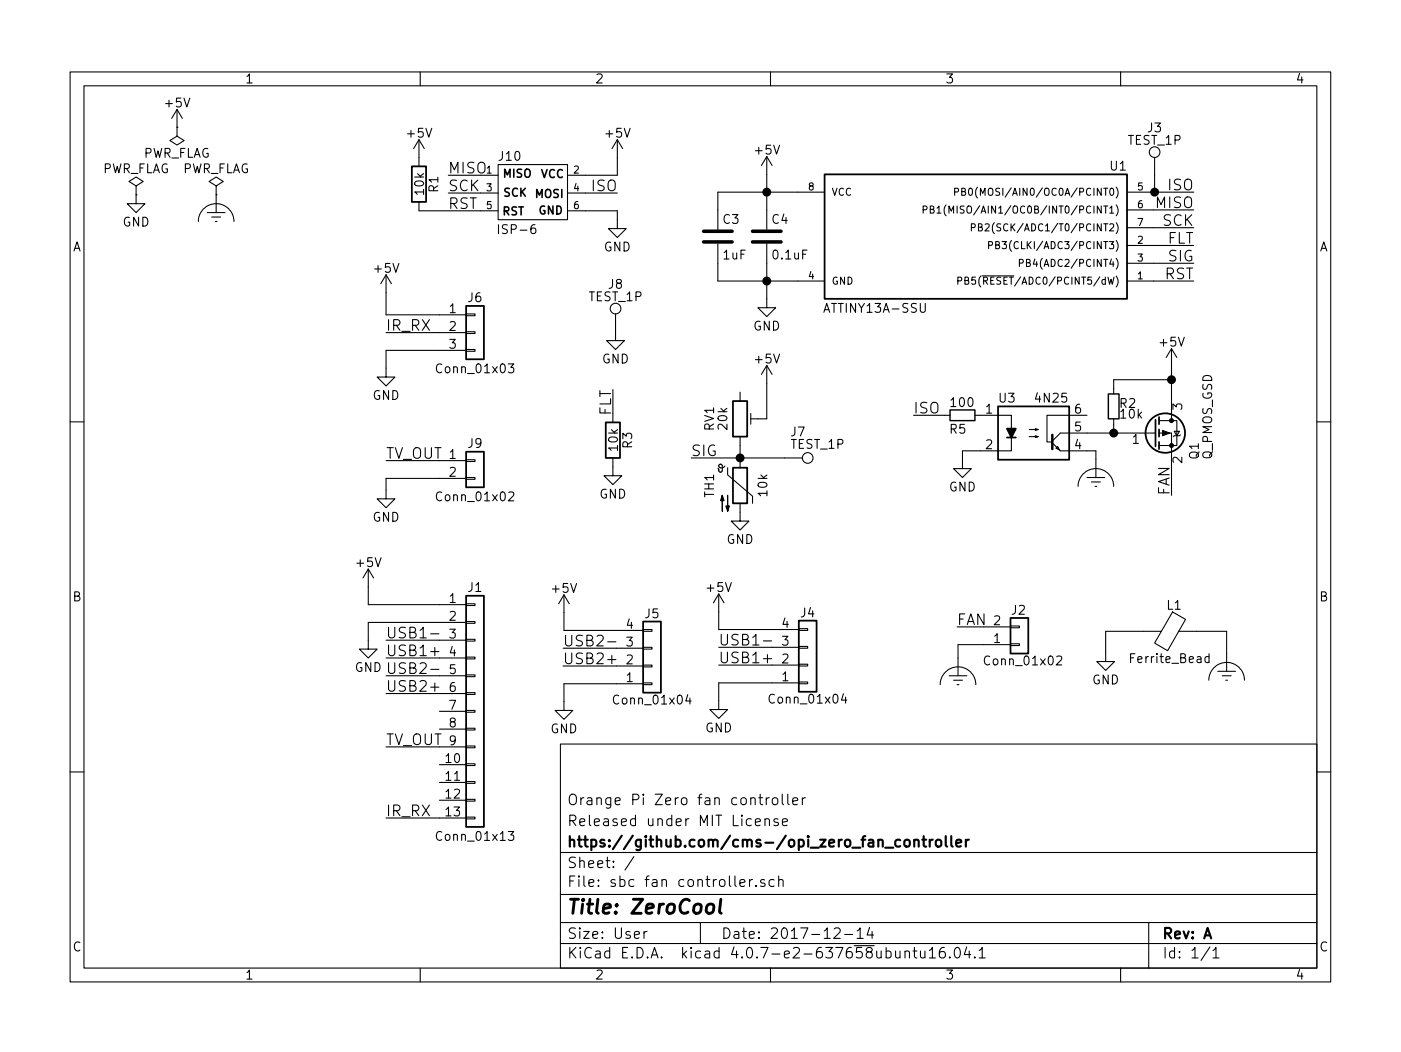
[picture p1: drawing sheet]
EESchema Schematic File Version 2
LIBS:power
LIBS:device
LIBS:switches
LIBS:relays
LIBS:motors
LIBS:transistors
LIBS:conn
LIBS:linear
LIBS:regul
LIBS:74xx
LIBS:cmos4000
LIBS:adc-dac
LIBS:memory
LIBS:xilinx
LIBS:microcontrollers
LIBS:dsp
LIBS:microchip
LIBS:analog_switches
LIBS:motorola
LIBS:texas
LIBS:intel
LIBS:audio
LIBS:interface
LIBS:digital-audio
LIBS:philips
LIBS:display
LIBS:cypress
LIBS:siliconi
LIBS:opto
LIBS:atmel
LIBS:contrib
LIBS:valves
LIBS:custom
LIBS:isp-6
LIBS:rca
LIBS:opamp
LIBS:sbc fan controller-cache
EELAYER 25 0
EELAYER END
$Descr User 7874 5906
encoding utf-8
Sheet 1 1
Title "ZeroCool"
Date "2017-12-14"
Rev "A"
Comp "https://github.com/cms-/opi_zero_fan_controller"
Comment1 "Released under MIT License"
Comment2 "Orange Pi Zero fan controller"
Comment3 ""
Comment4 ""
$EndDescr
$Comp
L ATTINY13A-SSU U1
U 1 1
P 5485 1320
F 0 "U1" H 4685 1720 50  0000 C CNN
F 1 "ATTINY13A-SSU" H 6050 920 50  0000 C CNN
F 2 "Housings_SOIC:SOIC-8_3.9x4.9mm_Pitch1.27mm" H 6085 1320 50  0001 C CIN
F 3 "" H 4685 1670 50  0001 C CNN
	1    5485 1320
	-1   0    0    -1  
$EndComp
$Comp
L C C4
U 1 1
P 4310 1320
F 0 "C4" H 4335 1420 50  0000 L CNN
F 1 "0.1uF" H 4335 1220 50  0000 L CNN
F 2 "Capacitors_SMD:C_0603" H 4348 1170 50  0001 C CNN
F 3 "" H 4310 1320 50  0001 C CNN
	1    4310 1320
	1    0    0    -1  
$EndComp
$Comp
L C C3
U 1 1
P 4035 1320
F 0 "C3" H 4060 1420 50  0000 L CNN
F 1 "1uF" H 4060 1220 50  0000 L CNN
F 2 "Capacitors_SMD:C_0603" H 4073 1170 50  0001 C CNN
F 3 "" H 4035 1320 50  0001 C CNN
	1    4035 1320
	1    0    0    -1  
$EndComp
$Comp
L GND #PWR01
U 1 1
P 4310 1670
F 0 "#PWR01" H 4310 1420 50  0001 C CNN
F 1 "GND" H 4310 1520 50  0000 C CNN
F 2 "" H 4310 1670 50  0001 C CNN
F 3 "" H 4310 1670 50  0001 C CNN
	1    4310 1670
	1    0    0    -1  
$EndComp
Text Label 6710 1070 2    60   ~ 0
ISO
Text Label 6710 1470 2    60   ~ 0
SIG
$Comp
L 4N25 U3
U 1 1
P 5810 2425
F 0 "U3" H 5610 2625 50  0000 L CNN
F 1 "4N25" H 5810 2625 50  0000 L CNN
F 2 "4n25_sop6:SO-6_4.4x3.6mm_Pitch1.27mm" H 5610 2225 50  0001 L CIN
F 3 "" H 5810 2425 50  0001 L CNN
	1    5810 2425
	1    0    0    -1  
$EndComp
Text Label 6710 1170 2    60   ~ 0
MISO
Text Label 6710 1270 2    60   ~ 0
SCK
Text Label 6710 1570 2    60   ~ 0
RST
$Comp
L +5V #PWR02
U 1 1
P 4310 970
F 0 "#PWR02" H 4310 820 50  0001 C CNN
F 1 "+5V" H 4310 1110 50  0000 C CNN
F 2 "" H 4310 970 50  0001 C CNN
F 3 "" H 4310 970 50  0001 C CNN
	1    4310 970 
	1    0    0    -1  
$EndComp
$Comp
L ISP-6 J10
U 1 1
P 3020 1075
F 0 "J10" H 2865 1285 50  0000 C CNN
F 1 "ISP-6" H 2790 845 50  0000 L BNN
F 2 "Pin_Headers:Pin_Header_Straight_2x03_Pitch2.54mm" V 2500 1115 50  0001 C CNN
F 3 "" H 2995 1075 50  0001 C CNN
	1    3020 1075
	1    0    0    -1  
$EndComp
$Comp
L GND #PWR03
U 1 1
P 3470 1225
F 0 "#PWR03" H 3470 975 50  0001 C CNN
F 1 "GND" H 3470 1075 50  0000 C CNN
F 2 "" H 3470 1225 50  0001 C CNN
F 3 "" H 3470 1225 50  0001 C CNN
	1    3470 1225
	1    0    0    -1  
$EndComp
$Comp
L +5V #PWR04
U 1 1
P 3470 875
F 0 "#PWR04" H 3470 725 50  0001 C CNN
F 1 "+5V" H 3470 1015 50  0000 C CNN
F 2 "" H 3470 875 50  0001 C CNN
F 3 "" H 3470 875 50  0001 C CNN
	1    3470 875 
	1    0    0    -1  
$EndComp
Text Label 3470 1075 2    60   ~ 0
ISO
Text Label 2520 1075 0    60   ~ 0
SCK
Text Label 2520 975  0    60   ~ 0
MISO
$Comp
L R_Small R5
U 1 1
P 5410 2325
F 0 "R5" V 5485 2250 50  0000 L CNN
F 1 "100" V 5335 2250 50  0000 L CNN
F 2 "Resistors_SMD:R_0805" H 5410 2325 50  0001 C CNN
F 3 "" H 5410 2325 50  0001 C CNN
	1    5410 2325
	0    1    1    0   
$EndComp
Text Label 5135 2325 0    60   ~ 0
ISO
$Comp
L GND #PWR05
U 1 1
P 5410 2575
F 0 "#PWR05" H 5410 2325 50  0001 C CNN
F 1 "GND" H 5410 2425 50  0000 C CNN
F 2 "" H 5410 2575 50  0001 C CNN
F 3 "" H 5410 2575 50  0001 C CNN
	1    5410 2575
	1    0    0    -1  
$EndComp
$Comp
L R_Small R2
U 1 1
P 6260 2275
F 0 "R2" H 6290 2295 50  0000 L CNN
F 1 "10k" H 6290 2235 50  0000 L CNN
F 2 "Resistors_SMD:R_0805" H 6260 2275 50  0001 C CNN
F 3 "" H 6260 2275 50  0001 C CNN
	1    6260 2275
	1    0    0    -1  
$EndComp
$Comp
L +5V #PWR06
U 1 1
P 6585 2050
F 0 "#PWR06" H 6585 1900 50  0001 C CNN
F 1 "+5V" H 6585 2190 50  0000 C CNN
F 2 "" H 6585 2050 50  0001 C CNN
F 3 "" H 6585 2050 50  0001 C CNN
	1    6585 2050
	1    0    0    -1  
$EndComp
$Comp
L Q_PMOS_GSD Q1
U 1 1
P 6485 2425
F 0 "Q1" V 6710 2275 50  0000 L CNN
F 1 "Q_PMOS_GSD" V 6785 2275 50  0000 L CNN
F 2 "TO_SOT_Packages_SMD:SOT-23" H 6685 2525 50  0001 C CNN
F 3 "" H 6485 2425 50  0001 C CNN
	1    6485 2425
	1    0    0    -1  
$EndComp
$Comp
L Conn_01x02 J2
U 1 1
P 5730 3615
F 0 "J2" H 5725 3425 50  0000 C CNN
F 1 "Conn_01x02" H 5750 3710 50  0000 C CNN
F 2 "JST_test_2:JST_ZH_SM02B-ZRSS-TB_1x02_P1.50mm_Horizontal" H 5730 3615 50  0001 C CNN
F 3 "" H 5730 3615 50  0001 C CNN
	1    5730 3615
	1    0    0    1   
$EndComp
$Comp
L GND #PWR07
U 1 1
P 2070 3590
F 0 "#PWR07" H 2070 3340 50  0001 C CNN
F 1 "GND" H 2070 3440 50  0000 C CNN
F 2 "" H 2070 3590 50  0001 C CNN
F 3 "" H 2070 3590 50  0001 C CNN
	1    2070 3590
	1    0    0    -1  
$EndComp
$Comp
L +5V #PWR08
U 1 1
P 2070 3290
F 0 "#PWR08" H 2070 3140 50  0001 C CNN
F 1 "+5V" H 2070 3430 50  0000 C CNN
F 2 "" H 2070 3290 50  0001 C CNN
F 3 "" H 2070 3290 50  0001 C CNN
	1    2070 3290
	1    0    0    -1  
$EndComp
Text Label 5380 3515 0    60   ~ 0
FAN
Text Label 6585 2775 1    60   ~ 0
FAN
$Comp
L Conn_01x13 J1
U 1 1
P 2670 3990
F 0 "J1" H 2670 4690 50  0000 C CNN
F 1 "Conn_01x13" H 2670 3290 50  0000 C CNN
F 2 "Pin_Headers:Pin_Header_Straight_1x13_Pitch2.54mm" H 2670 3990 50  0001 C CNN
F 3 "" H 2670 3990 50  0001 C CNN
	1    2670 3990
	1    0    0    -1  
$EndComp
Text Label 2170 3590 0    60   ~ 0
USB1-
Text Label 2170 3690 0    60   ~ 0
USB1+
$Comp
L +5V #PWR09
U 1 1
P 4310 2145
F 0 "#PWR09" H 4310 1995 50  0001 C CNN
F 1 "+5V" H 4310 2285 50  0000 C CNN
F 2 "" H 4310 2145 50  0001 C CNN
F 3 "" H 4310 2145 50  0001 C CNN
	1    4310 2145
	1    0    0    -1  
$EndComp
$Comp
L GND #PWR010
U 1 1
P 4160 2870
F 0 "#PWR010" H 4160 2620 50  0001 C CNN
F 1 "GND" H 4160 2720 50  0000 C CNN
F 2 "" H 4160 2870 50  0001 C CNN
F 3 "" H 4160 2870 50  0001 C CNN
	1    4160 2870
	1    0    0    -1  
$EndComp
Text Label 3885 2565 0    60   ~ 0
SIG
$Comp
L Conn_01x04 J5
U 1 1
P 3665 3735
F 0 "J5" H 3665 3445 50  0000 C CNN
F 1 "Conn_01x04" H 3665 3930 50  0000 C CNN
F 2 "JST_test_2:JST_ZH_SM04B-ZRSS-TB_1x04_P1.50mm_Horizontal" H 3665 3735 50  0001 C CNN
F 3 "" H 3665 3735 50  0001 C CNN
	1    3665 3735
	1    0    0    1   
$EndComp
$Comp
L +5V #PWR011
U 1 1
P 3170 3435
F 0 "#PWR011" H 3170 3285 50  0001 C CNN
F 1 "+5V" H 3170 3575 50  0000 C CNN
F 2 "" H 3170 3435 50  0001 C CNN
F 3 "" H 3170 3435 50  0001 C CNN
	1    3170 3435
	-1   0    0    -1  
$EndComp
$Comp
L GND #PWR012
U 1 1
P 3170 3935
F 0 "#PWR012" H 3170 3685 50  0001 C CNN
F 1 "GND" H 3170 3785 50  0000 C CNN
F 2 "" H 3170 3935 50  0001 C CNN
F 3 "" H 3170 3935 50  0001 C CNN
	1    3170 3935
	-1   0    0    -1  
$EndComp
$Comp
L Conn_01x04 J4
U 1 1
P 4540 3730
F 0 "J4" H 4540 3440 50  0000 C CNN
F 1 "Conn_01x04" H 4540 3925 50  0000 C CNN
F 2 "JST_test_2:JST_ZH_SM04B-ZRSS-TB_1x04_P1.50mm_Horizontal" H 4540 3730 50  0001 C CNN
F 3 "" H 4540 3730 50  0001 C CNN
	1    4540 3730
	1    0    0    1   
$EndComp
$Comp
L +5V #PWR013
U 1 1
P 4040 3430
F 0 "#PWR013" H 4040 3280 50  0001 C CNN
F 1 "+5V" H 4040 3570 50  0000 C CNN
F 2 "" H 4040 3430 50  0001 C CNN
F 3 "" H 4040 3430 50  0001 C CNN
	1    4040 3430
	-1   0    0    -1  
$EndComp
$Comp
L GND #PWR014
U 1 1
P 4040 3930
F 0 "#PWR014" H 4040 3680 50  0001 C CNN
F 1 "GND" H 4040 3780 50  0000 C CNN
F 2 "" H 4040 3930 50  0001 C CNN
F 3 "" H 4040 3930 50  0001 C CNN
	1    4040 3930
	-1   0    0    -1  
$EndComp
Text Label 2170 3790 0    60   ~ 0
USB2-
Text Label 2170 3890 0    60   ~ 0
USB2+
Text Label 2170 4190 0    60   ~ 0
TV_OUT
$Comp
L GND #PWR015
U 1 1
P 2170 2745
F 0 "#PWR015" H 2170 2495 50  0001 C CNN
F 1 "GND" H 2170 2595 50  0000 C CNN
F 2 "" H 2170 2745 50  0001 C CNN
F 3 "" H 2170 2745 50  0001 C CNN
	1    2170 2745
	1    0    0    -1  
$EndComp
Text Label 2170 2580 0    60   ~ 0
TV_OUT
Text Label 4040 3730 0    60   ~ 0
USB1+
Text Label 4040 3630 0    60   ~ 0
USB1-
Text Label 3165 3735 0    60   ~ 0
USB2+
Text Label 3165 3635 0    60   ~ 0
USB2-
Text Label 2520 1175 0    60   ~ 0
RST
$Comp
L POT_TRIM RV1
U 1 1
P 4160 2345
F 0 "RV1" V 3985 2345 50  0000 C CNN
F 1 "20k" V 4060 2345 50  0000 C CNN
F 2 "node_nrf:TC33" H 4160 2345 50  0001 C CNN
F 3 "" H 4160 2345 50  0001 C CNN
	1    4160 2345
	1    0    0    -1  
$EndComp
Text Label 2170 4590 0    60   ~ 0
IR_RX
$Comp
L +5V #PWR016
U 1 1
P 2170 1635
F 0 "#PWR016" H 2170 1485 50  0001 C CNN
F 1 "+5V" H 2170 1775 50  0000 C CNN
F 2 "" H 2170 1635 50  0001 C CNN
F 3 "" H 2170 1635 50  0001 C CNN
	1    2170 1635
	1    0    0    -1  
$EndComp
Text Label 2170 1860 0    60   ~ 0
IR_RX
$Comp
L GND #PWR017
U 1 1
P 2170 2060
F 0 "#PWR017" H 2170 1810 50  0001 C CNN
F 1 "GND" H 2170 1910 50  0000 C CNN
F 2 "" H 2170 2060 50  0001 C CNN
F 3 "" H 2170 2060 50  0001 C CNN
	1    2170 2060
	1    0    0    -1  
$EndComp
$Comp
L Conn_01x03 J6
U 1 1
P 2670 1860
F 0 "J6" H 2670 2060 50  0000 C CNN
F 1 "Conn_01x03" H 2670 1660 50  0000 C CNN
F 2 "JST_test_2:JST_ZH_SM03B-ZRSS-TB_1x03_P1.50mm_Horizontal" H 2670 1860 50  0001 C CNN
F 3 "" H 2670 1860 50  0001 C CNN
	1    2670 1860
	1    0    0    -1  
$EndComp
$Comp
L TEST_1P J3
U 1 1
P 6490 975
F 0 "J3" H 6490 1245 50  0000 C CNN
F 1 "TEST_1P" H 6490 1175 50  0000 C CNN
F 2 "Measurement_Points:Measurement_Point_Round-SMD-Pad_Small" H 6690 975 50  0001 C CNN
F 3 "" H 6690 975 50  0001 C CNN
	1    6490 975 
	1    0    0    -1  
$EndComp
$Comp
L Conn_01x02 J9
U 1 1
P 2670 2580
F 0 "J9" H 2670 2680 50  0000 C CNN
F 1 "Conn_01x02" H 2670 2380 50  0000 C CNN
F 2 "JST_test_2:JST_ZH_SM02B-ZRSS-TB_1x02_P1.50mm_Horizontal" H 2670 2580 50  0001 C CNN
F 3 "" H 2670 2580 50  0001 C CNN
	1    2670 2580
	1    0    0    -1  
$EndComp
Wire Wire Line
	4485 1070 4035 1070
Wire Wire Line
	4035 1070 4035 1170
Wire Wire Line
	4310 970  4310 1170
Connection ~ 4310 1070
Wire Wire Line
	4035 1570 4485 1570
Wire Wire Line
	4310 1470 4310 1670
Wire Wire Line
	4035 1470 4035 1570
Connection ~ 4310 1570
Wire Wire Line
	6485 1470 6710 1470
Wire Wire Line
	6485 1070 6710 1070
Wire Wire Line
	6485 1270 6710 1270
Wire Wire Line
	6485 1170 6710 1170
Wire Wire Line
	6485 1570 6710 1570
Wire Wire Line
	3290 1175 3470 1175
Wire Wire Line
	3290 975  3470 975 
Wire Wire Line
	3290 1075 3470 1075
Wire Wire Line
	3470 1175 3470 1225
Wire Wire Line
	3470 975  3470 875 
Wire Wire Line
	5310 2325 5135 2325
Wire Wire Line
	6110 2525 6160 2525
Wire Wire Line
	6160 2525 6160 2575
Wire Wire Line
	6110 2425 6285 2425
Wire Wire Line
	6260 2175 6260 2125
Wire Wire Line
	6585 2050 6585 2225
Wire Wire Line
	6260 2375 6260 2425
Connection ~ 6260 2425
Connection ~ 6585 2125
Wire Wire Line
	5510 2525 5410 2525
Wire Wire Line
	5410 2525 5410 2575
Wire Wire Line
	2070 3590 2070 3490
Wire Wire Line
	2070 3490 2470 3490
Wire Wire Line
	5385 3615 5530 3615
Wire Wire Line
	5385 3615 5385 3690
Wire Wire Line
	2070 3390 2470 3390
Wire Wire Line
	2070 3390 2070 3290
Wire Wire Line
	5380 3515 5530 3515
Wire Wire Line
	6585 2625 6585 2775
Wire Wire Line
	6260 2125 6585 2125
Wire Wire Line
	2170 3590 2470 3590
Wire Wire Line
	2170 3690 2470 3690
Wire Wire Line
	3170 3835 3465 3835
Wire Wire Line
	3170 3835 3170 3935
Wire Wire Line
	3165 3735 3465 3735
Wire Wire Line
	3165 3635 3465 3635
Wire Wire Line
	3170 3535 3465 3535
Wire Wire Line
	3170 3535 3170 3435
Wire Wire Line
	4040 3830 4340 3830
Wire Wire Line
	4040 3830 4040 3930
Wire Wire Line
	4040 3730 4340 3730
Wire Wire Line
	4040 3630 4340 3630
Wire Wire Line
	4040 3530 4340 3530
Wire Wire Line
	4040 3530 4040 3430
Wire Wire Line
	2170 3790 2470 3790
Wire Wire Line
	2170 3890 2470 3890
Wire Wire Line
	2170 4190 2470 4190
Wire Wire Line
	2170 2580 2470 2580
Wire Wire Line
	2520 1075 2700 1075
Wire Wire Line
	2520 975  2700 975 
Wire Wire Line
	4310 2145 4310 2345
Wire Wire Line
	2170 4590 2470 4590
Wire Wire Line
	2170 1760 2170 1635
Wire Wire Line
	2170 1960 2170 2060
Wire Wire Line
	2470 1760 2170 1760
Wire Wire Line
	2470 1860 2170 1860
Wire Wire Line
	2170 1960 2470 1960
Wire Wire Line
	2355 1175 2700 1175
Wire Wire Line
	6490 975  6490 1070
Connection ~ 6490 1070
Wire Wire Line
	2170 2745 2170 2680
Wire Wire Line
	2170 2680 2470 2680
$Comp
L Thermistor_NTC TH1
U 1 1
P 4160 2720
F 0 "TH1" V 3985 2720 50  0000 C CNN
F 1 "10k" V 4285 2720 50  0000 C CNN
F 2 "JST_test_2:JST_ZH_SM02B-ZRSS-TB_1x02_P1.50mm_Horizontal" H 4160 2770 50  0001 C CNN
F 3 "" H 4160 2770 50  0001 C CNN
	1    4160 2720
	1    0    0    -1  
$EndComp
Wire Wire Line
	4160 2570 4160 2495
Wire Wire Line
	3885 2565 4410 2565
Connection ~ 4160 2565
$Comp
L R R1
U 1 1
P 2355 1025
F 0 "R1" V 2435 1025 50  0000 C CNN
F 1 "10k" V 2355 1025 50  0000 C CNN
F 2 "Resistors_SMD:R_0805" V 2285 1025 50  0001 C CNN
F 3 "" H 2355 1025 50  0001 C CNN
	1    2355 1025
	1    0    0    -1  
$EndComp
$Comp
L +5V #PWR018
U 1 1
P 2355 875
F 0 "#PWR018" H 2355 725 50  0001 C CNN
F 1 "+5V" H 2355 1015 50  0000 C CNN
F 2 "" H 2355 875 50  0001 C CNN
F 3 "" H 2355 875 50  0001 C CNN
	1    2355 875 
	1    0    0    -1  
$EndComp
$Comp
L TEST_1P J7
U 1 1
P 4410 2565
F 0 "J7" V 4260 2640 50  0000 C CNN
F 1 "TEST_1P" V 4330 2750 50  0000 C CNN
F 2 "Measurement_Points:Measurement_Point_Round-SMD-Pad_Small" H 4610 2565 50  0001 C CNN
F 3 "" H 4610 2565 50  0001 C CNN
	1    4410 2565
	0    1    1    0   
$EndComp
$Comp
L TEST_1P J8
U 1 1
P 3460 1855
F 0 "J8" H 3460 2125 50  0000 C CNN
F 1 "TEST_1P" H 3460 2055 50  0000 C CNN
F 2 "Measurement_Points:Measurement_Point_Round-SMD-Pad_Small" H 3660 1855 50  0001 C CNN
F 3 "" H 3660 1855 50  0001 C CNN
	1    3460 1855
	1    0    0    -1  
$EndComp
$Comp
L GND #PWR019
U 1 1
P 3460 1855
F 0 "#PWR019" H 3460 1605 50  0001 C CNN
F 1 "GND" H 3460 1705 50  0000 C CNN
F 2 "" H 3460 1855 50  0001 C CNN
F 3 "" H 3460 1855 50  0001 C CNN
	1    3460 1855
	1    0    0    -1  
$EndComp
$Comp
L PWR_FLAG #FLG020
U 1 1
P 995 705
F 0 "#FLG020" H 995 780 50  0001 C CNN
F 1 "PWR_FLAG" H 995 855 50  0000 C CNN
F 2 "" H 995 705 50  0001 C CNN
F 3 "" H 995 705 50  0001 C CNN
	1    995  705 
	-1   0    0    1   
$EndComp
$Comp
L PWR_FLAG #FLG021
U 1 1
P 765 1085
F 0 "#FLG021" H 765 1160 50  0001 C CNN
F 1 "PWR_FLAG" H 765 1235 50  0000 C CNN
F 2 "" H 765 1085 50  0001 C CNN
F 3 "" H 765 1085 50  0001 C CNN
	1    765  1085
	1    0    0    -1  
$EndComp
$Comp
L +5V #PWR022
U 1 1
P 995 705
F 0 "#PWR022" H 995 555 50  0001 C CNN
F 1 "+5V" H 995 845 50  0000 C CNN
F 2 "" H 995 705 50  0001 C CNN
F 3 "" H 995 705 50  0001 C CNN
	1    995  705 
	1    0    0    -1  
$EndComp
$Comp
L GND #PWR023
U 1 1
P 765 1085
F 0 "#PWR023" H 765 835 50  0001 C CNN
F 1 "GND" H 765 935 50  0000 C CNN
F 2 "" H 765 1085 50  0001 C CNN
F 3 "" H 765 1085 50  0001 C CNN
	1    765  1085
	1    0    0    -1  
$EndComp
$Comp
L PWR_FLAG #FLG024
U 1 1
P 1215 1085
F 0 "#FLG024" H 1215 1160 50  0001 C CNN
F 1 "PWR_FLAG" H 1215 1235 50  0000 C CNN
F 2 "" H 1215 1085 50  0001 C CNN
F 3 "" H 1215 1085 50  0001 C CNN
	1    1215 1085
	1    0    0    -1  
$EndComp
$Comp
L Earth_Clean #PWR025
U 1 1
P 1215 1085
F 0 "#PWR025" H 1465 1085 50  0001 C CNN
F 1 "Earth_Clean" H 1515 935 50  0001 C CNN
F 2 "" H 1215 1035 50  0001 C CNN
F 3 "" H 1215 1035 50  0001 C CNN
	1    1215 1085
	1    0    0    -1  
$EndComp
$Comp
L Earth_Clean #PWR026
U 1 1
P 5385 3690
F 0 "#PWR026" H 5635 3690 50  0001 C CNN
F 1 "Earth_Clean" H 5685 3540 50  0001 C CNN
F 2 "" H 5385 3640 50  0001 C CNN
F 3 "" H 5385 3640 50  0001 C CNN
	1    5385 3690
	1    0    0    -1  
$EndComp
$Comp
L Earth_Clean #PWR027
U 1 1
P 6895 3665
F 0 "#PWR027" H 7145 3665 50  0001 C CNN
F 1 "Earth_Clean" H 7195 3515 50  0001 C CNN
F 2 "" H 6895 3615 50  0001 C CNN
F 3 "" H 6895 3615 50  0001 C CNN
	1    6895 3665
	1    0    0    -1  
$EndComp
$Comp
L Ferrite_Bead L1
U 1 1
P 6575 3540
F 0 "L1" V 6425 3565 50  0000 C CNN
F 1 "Ferrite_Bead" V 6725 3540 50  0000 C CNN
F 2 "Resistors_SMD:R_0805" V 6505 3540 50  0001 C CNN
F 3 "" H 6575 3540 50  0001 C CNN
	1    6575 3540
	0    1    1    0   
$EndComp
$Comp
L GND #PWR028
U 1 1
P 6215 3660
F 0 "#PWR028" H 6215 3410 50  0001 C CNN
F 1 "GND" H 6215 3510 50  0000 C CNN
F 2 "" H 6215 3660 50  0001 C CNN
F 3 "" H 6215 3660 50  0001 C CNN
	1    6215 3660
	1    0    0    -1  
$EndComp
Wire Wire Line
	6215 3660 6215 3540
Wire Wire Line
	6215 3540 6425 3540
Wire Wire Line
	6725 3540 6895 3540
Wire Wire Line
	6895 3540 6895 3665
$Comp
L Earth_Clean #PWR029
U 1 1
P 6160 2575
F 0 "#PWR029" H 6410 2575 50  0001 C CNN
F 1 "Earth_Clean" H 6460 2425 50  0001 C CNN
F 2 "" H 6160 2525 50  0001 C CNN
F 3 "" H 6160 2525 50  0001 C CNN
	1    6160 2575
	1    0    0    -1  
$EndComp
Wire Wire Line
	6485 1370 6710 1370
Text Label 6710 1370 2    60   ~ 0
FLT
$Comp
L R R3
U 1 1
P 3445 2465
F 0 "R3" V 3525 2465 50  0000 C CNN
F 1 "10k" V 3445 2465 50  0000 C CNN
F 2 "Resistors_SMD:R_0805" V 3375 2465 50  0001 C CNN
F 3 "" H 3445 2465 50  0001 C CNN
	1    3445 2465
	1    0    0    -1  
$EndComp
$Comp
L GND #PWR030
U 1 1
P 3445 2615
F 0 "#PWR030" H 3445 2365 50  0001 C CNN
F 1 "GND" H 3445 2465 50  0000 C CNN
F 2 "" H 3445 2615 50  0001 C CNN
F 3 "" H 3445 2615 50  0001 C CNN
	1    3445 2615
	1    0    0    -1  
$EndComp
Text Label 3445 2180 3    60   ~ 0
FLT
Wire Wire Line
	3445 2180 3445 2315
$EndSCHEMATC
